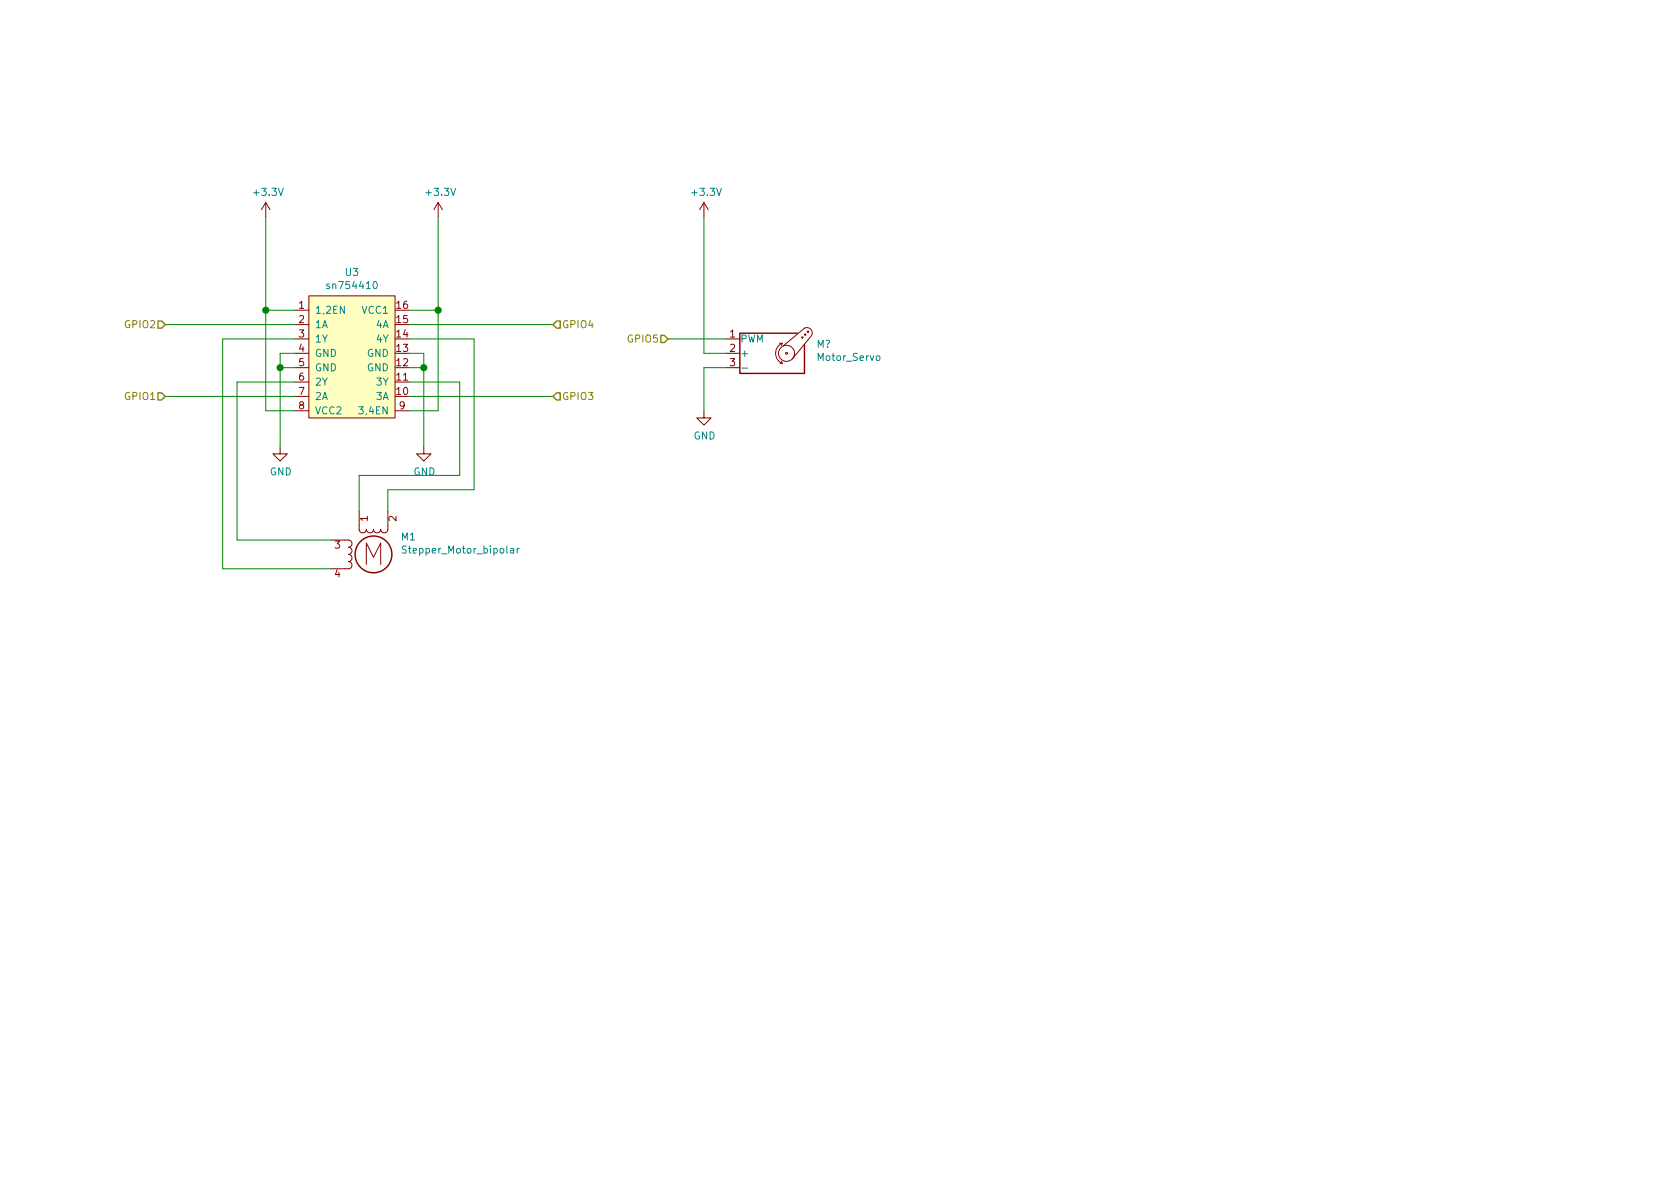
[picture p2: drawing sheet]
EESchema Schematic File Version 4
LIBS:airmed_board_w1.0-cache
EELAYER 29 0
EELAYER END
$Descr A4 11693 8268
encoding utf-8
Sheet 2 2
Title ""
Date ""
Rev ""
Comp ""
Comment1 ""
Comment2 ""
Comment3 ""
Comment4 ""
$EndDescr
$Comp
L Motor:Stepper_Motor_bipolar M1
U 1 1
P 2600 3850
F 0 "M1" H 2788 3974 50  0000 L CNN
F 1 "Stepper_Motor_bipolar" H 2788 3883 50  0000 L CNN
F 2 "" H 2610 3840 50  0001 C CNN
F 3 "http://www.infineon.com/dgdl/Application-Note-TLE8110EE_driving_UniPolarStepperMotor_V1.1.pdf?fileId=db3a30431be39b97011be5d0aa0a00b0" H 2610 3840 50  0001 C CNN
	1    2600 3850
	1    0    0    -1  
$EndComp
$Comp
L sn754410:sn754410 U3
U 1 1
P 2250 2050
F 0 "U3" H 2450 2215 50  0000 C CNN
F 1 "sn754410" H 2450 2124 50  0000 C CNN
F 2 "Package_DIP:DIP-16_W7.62mm_LongPads" H 2250 2050 50  0001 C CNN
F 3 "http://www.ti.com/lit/ds/symlink/sn754410.pdf" H 2250 2050 50  0001 C CNN
	1    2250 2050
	1    0    0    -1  
$EndComp
Wire Wire Line
	2050 2150 1850 2150
Wire Wire Line
	1850 2150 1850 1500
Wire Wire Line
	2050 2450 1950 2450
Wire Wire Line
	1950 2450 1950 2550
Wire Wire Line
	2050 2550 1950 2550
Connection ~ 1950 2550
Wire Wire Line
	1950 2550 1950 3100
Wire Wire Line
	2850 2450 2950 2450
Wire Wire Line
	2950 2450 2950 2550
Wire Wire Line
	2850 2550 2950 2550
Connection ~ 2950 2550
Wire Wire Line
	2950 2550 2950 3100
Wire Wire Line
	2850 2850 3050 2850
Wire Wire Line
	3050 2850 3050 2150
Wire Wire Line
	2050 2850 1850 2850
Wire Wire Line
	1850 2850 1850 2150
Connection ~ 1850 2150
Wire Wire Line
	2850 2150 3050 2150
Connection ~ 3050 2150
Wire Wire Line
	3050 2150 3050 1500
Wire Wire Line
	2050 2350 1550 2350
Wire Wire Line
	1550 2350 1550 3950
Wire Wire Line
	1550 3950 2300 3950
Wire Wire Line
	2300 3750 1650 3750
Wire Wire Line
	1650 3750 1650 2650
Wire Wire Line
	1650 2650 2050 2650
Wire Wire Line
	2050 2750 1150 2750
Wire Wire Line
	2050 2250 1150 2250
Wire Wire Line
	2850 2250 3850 2250
Wire Wire Line
	2850 2750 3850 2750
Wire Wire Line
	2850 2350 3300 2350
Wire Wire Line
	3300 2350 3300 3400
Wire Wire Line
	3300 3400 2700 3400
Wire Wire Line
	2700 3400 2700 3550
Wire Wire Line
	2850 2650 3200 2650
Wire Wire Line
	3200 2650 3200 3300
Wire Wire Line
	3200 3300 2500 3300
Wire Wire Line
	2500 3300 2500 3550
$Comp
L power:GND #PWR010
U 1 1
P 2950 3100
F 0 "#PWR010" H 2950 2850 50  0001 C CNN
F 1 "GND" H 2955 2927 50  0000 C CNN
F 2 "" H 2950 3100 50  0001 C CNN
F 3 "" H 2950 3100 50  0001 C CNN
	1    2950 3100
	1    0    0    -1  
$EndComp
$Comp
L power:GND #PWR06
U 1 1
P 1950 3100
F 0 "#PWR06" H 1950 2850 50  0001 C CNN
F 1 "GND" H 1955 2927 50  0000 C CNN
F 2 "" H 1950 3100 50  0001 C CNN
F 3 "" H 1950 3100 50  0001 C CNN
	1    1950 3100
	1    0    0    -1  
$EndComp
$Comp
L power:+3.3V #PWR011
U 1 1
P 3050 1500
F 0 "#PWR011" H 3050 1350 50  0001 C CNN
F 1 "+3.3V" H 3065 1673 50  0000 C CNN
F 2 "" H 3050 1500 50  0001 C CNN
F 3 "" H 3050 1500 50  0001 C CNN
	1    3050 1500
	1    0    0    -1  
$EndComp
$Comp
L power:+3.3V #PWR03
U 1 1
P 1850 1500
F 0 "#PWR03" H 1850 1350 50  0001 C CNN
F 1 "+3.3V" H 1865 1673 50  0000 C CNN
F 2 "" H 1850 1500 50  0001 C CNN
F 3 "" H 1850 1500 50  0001 C CNN
	1    1850 1500
	1    0    0    -1  
$EndComp
Text HLabel 3850 2250 2    50   Input ~ 0
GPIO4
Text HLabel 3850 2750 2    50   Input ~ 0
GPIO3
Text HLabel 1150 2250 0    50   Input ~ 0
GPIO2
Text HLabel 1150 2750 0    50   Input ~ 0
GPIO1
$Comp
L Motor:Motor_Servo M?
U 1 1
P 5350 2450
F 0 "M?" H 5682 2515 50  0000 L CNN
F 1 "Motor_Servo" H 5682 2424 50  0000 L CNN
F 2 "" H 5350 2260 50  0001 C CNN
F 3 "http://forums.parallax.com/uploads/attachments/46831/74481.png" H 5350 2260 50  0001 C CNN
	1    5350 2450
	1    0    0    -1  
$EndComp
Wire Wire Line
	5050 2450 4900 2450
Wire Wire Line
	4900 2450 4900 1500
Wire Wire Line
	5050 2550 4900 2550
Wire Wire Line
	4900 2550 4900 2850
Wire Wire Line
	5050 2350 4650 2350
Text HLabel 4650 2350 0    50   Input ~ 0
GPIO5
$Comp
L power:+3.3V #PWR?
U 1 1
P 4900 1500
F 0 "#PWR?" H 4900 1350 50  0001 C CNN
F 1 "+3.3V" H 4915 1673 50  0000 C CNN
F 2 "" H 4900 1500 50  0001 C CNN
F 3 "" H 4900 1500 50  0001 C CNN
	1    4900 1500
	1    0    0    -1  
$EndComp
$Comp
L power:GND #PWR?
U 1 1
P 4900 2850
F 0 "#PWR?" H 4900 2600 50  0001 C CNN
F 1 "GND" H 4905 2677 50  0000 C CNN
F 2 "" H 4900 2850 50  0001 C CNN
F 3 "" H 4900 2850 50  0001 C CNN
	1    4900 2850
	1    0    0    -1  
$EndComp
$EndSCHEMATC
